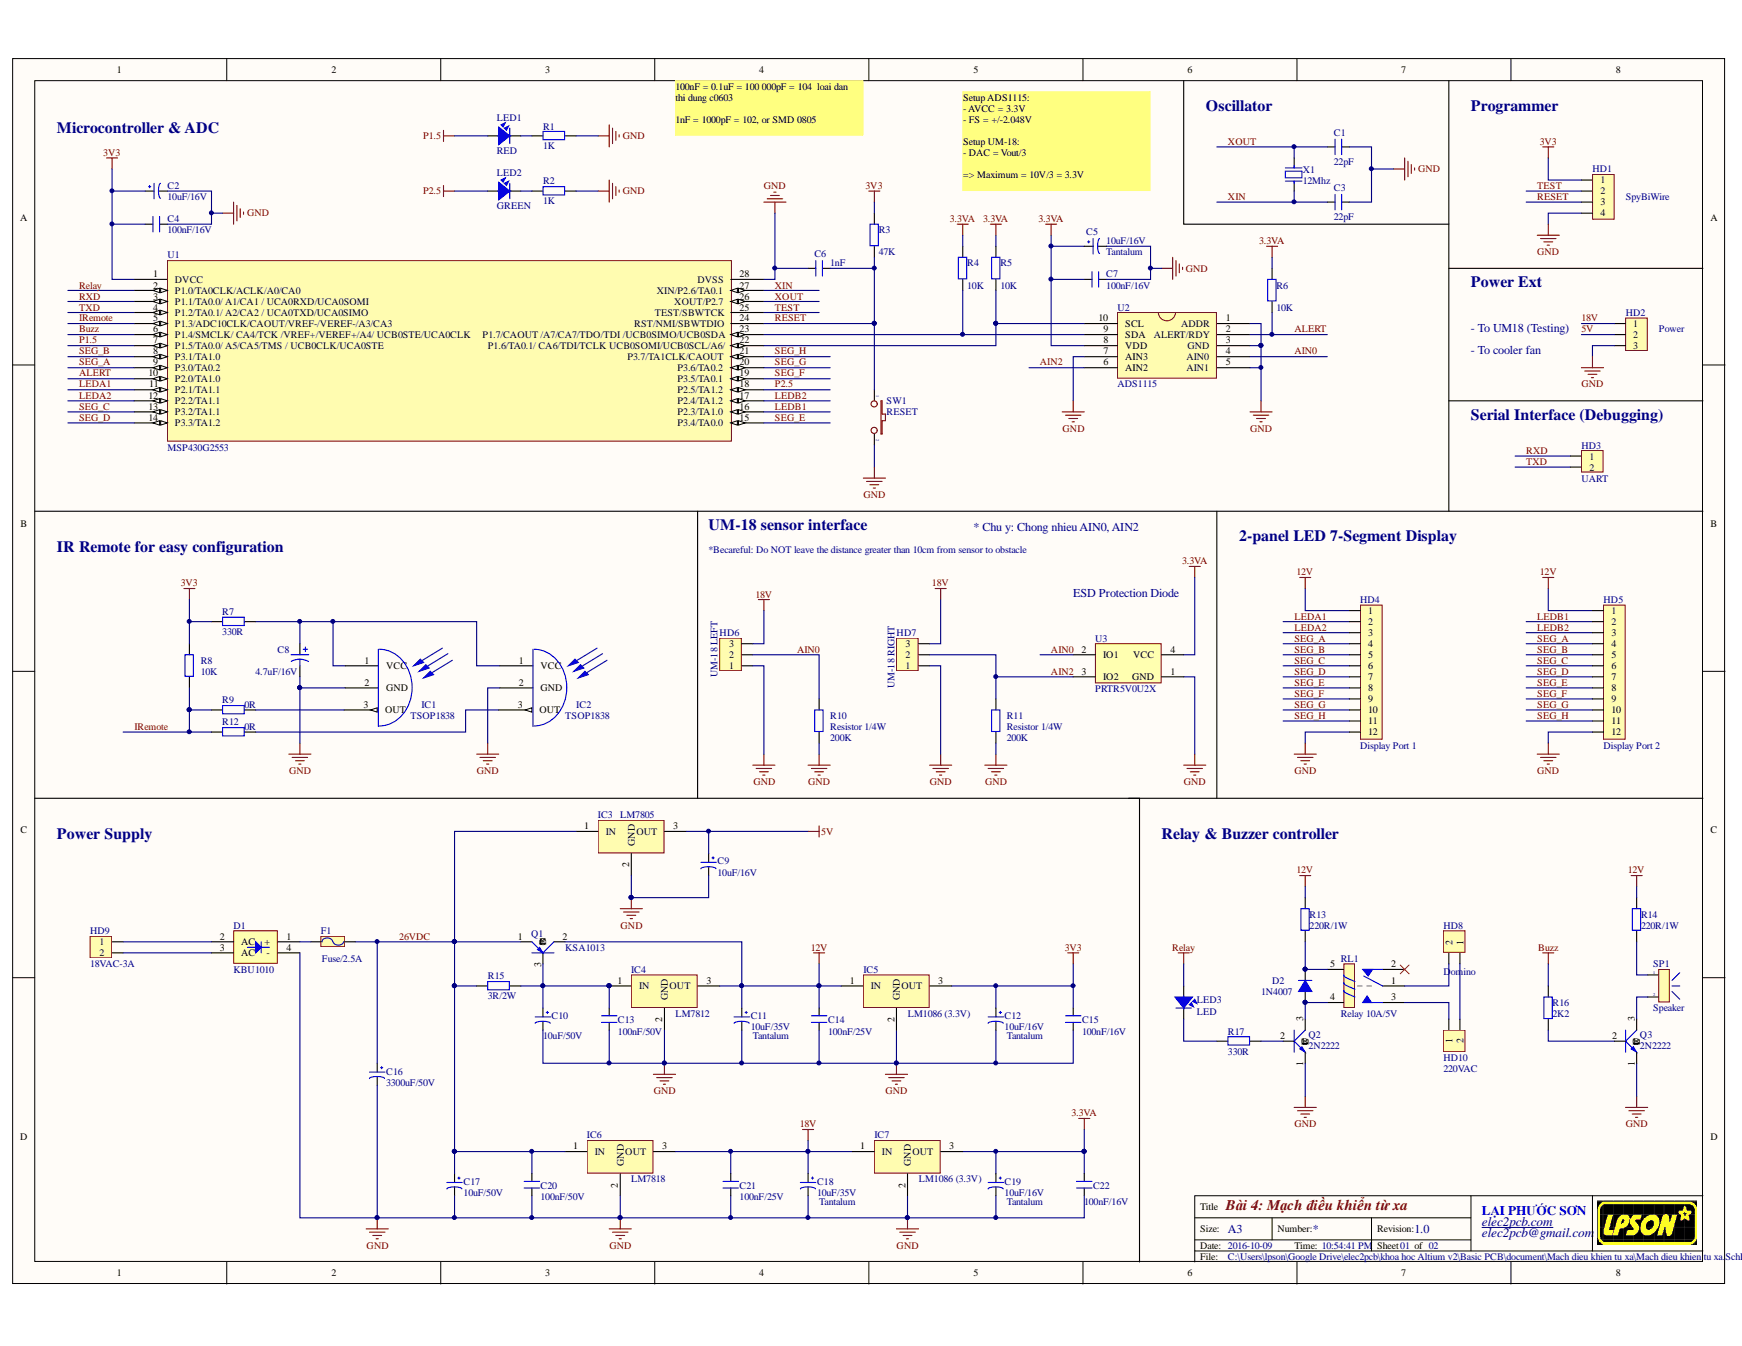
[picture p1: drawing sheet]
# Altium project Mach dieu khien tu xa.PrjPcb
1 sheet, 72 parts. Net scope: global (net labels, ports and power ports of the same name join across sheets).
Board file: Mach dieu khien tu xa.PcbDoc

## Sheet Mach dieu khien tu xa.SchDoc: Bài 4: Mạch điều khiển từ xa
size A3; Revision: 1.0; SheetNumber: 01; SheetTotal: 02

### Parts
C1  22pF  [C0603]
C2  10uF/16V  [C0805]
C3  22pF  [C0603]
C4  100nF/16V  [Tu gom 104]
C5  10uF/16V  Type: Tantalum  [CAP_TANTA_10UF_16V]
C6  1nF  [C0805]
C7  100nF/16V  [Tu gom 104]
C8  value 4.7uF/16V  [C0805]  (hidden comment: Cap Pol1)
C9  10uF/16V  [CAP_10UF_16V]
C10  10uF/50V  [C_FC_10UF_50V]
C11  10uF/35V  Type: Tantalum  [CAP_TANTA_10UF_35V]
C12  10uF/16V  Type: Tantalum  [CAP_TANTA_10UF_16V]
C13  100nF/50V  [Tu gom 104]
C14  100nF/25V  [Tu gom 104]
C15  100nF/16V  [Tu gom 104]
C16  3300uF/50V  [CAP_3300UF_50V]
C17  10uF/50V  [C_FC_10UF_50V]
C18  10uF/35V  Type: Tantalum  [CAP_TANTA_10UF_35V]
C19  10uF/16V  Type: Tantalum  [CAP_TANTA_10UF_16V]
C20  100nF/50V  [Tu gom 104]
C21  100nF/25V  [Tu gom 104]
C22  100nF/16V  [Tu gom 104]
D1  KBU1010  [KBU1010G]
D2  1N4007  [1N4007]
F1  Fuse/2.5A  [FUSE2_5A]
HD1  SpyBiWire  [Header_4]
HD2  Power  [CON3]
HD3  UART  [Header_2]
HD4  Display Port 1  [CON12]
HD5  Display Port 2  [CON12]
HD6  UM-18 LEFT  [CON3]
HD7  UM-18 RIGHT  [CON3]
HD8  Domino  [DOMINO2_GREEN]
HD9  18VAC-3A  [DOMINO2_GREEN]
HD10  220VAC  [DOMINO2_GREEN]
IC1  TSOP1838  [TSOP1838]
IC2  TSOP1838  [TSOP1838]
IC3  LM7805  [LM7805]
IC4  LM7812  [LM7805]
IC5  LM1086 (3.3V)  [LM1086]
IC6  LM7818  [LM7805]
IC7  LM1086 (3.3V)  [LM1086]
LED1  RED  [LED3R]
LED2  GREEN  [LED3R]
LED3  LED  [LED3R]
Q1  KSA1013  [KSA1013]
Q2  2N2222  [2N2222]
Q3  2N2222  [2N2222]
R1  value 1K  [RESC2012(0805)]  (hidden comment: Res2)
R2  value 1K  [RESC2012(0805)]  (hidden comment: Res2)
R3  value 47K  [RESC2012(0805)]  (hidden comment: Res2)
R4  value 10K  [RESC2012(0805)]  (hidden comment: Res2)
R5  value 10K  [RESC2012(0805)]  (hidden comment: Res2)
R6  value 10K  [RESC2012(0805)]  (hidden comment: Res2)
R7  value 330R  [RESC2012(0805)]  (hidden comment: Res2)
R8  value 10K  [RESC2012(0805)]  (hidden comment: Res2)
R9  value 0R  [RESC2012(0805)]  (hidden comment: Res2)
R10  Resistor 1/4W  value 200K  [RESC2012(0805)]
R11  Resistor 1/4W  value 200K  [RESC2012(0805)]
R12  value 0R  [RESC2012(0805)]  (hidden comment: Res2)
R13  value 220R/1W  [CFR1WS]  (hidden comment: Res2)
R14  value 220R/1W  [CFR1WS]  (hidden comment: Res2)
R15  value 3R/2W  [R2WD]  (hidden comment: Res2)
R16  value 2K2  [RES 1/4W CFR25]  (hidden comment: Res2)
R17  value 330R  [RES 1/4W CFR25]  (hidden comment: Res2)
RL1  Relay 10A/5V  [RL_10A_5V]
SP1  Speaker  [SPEAKER]
SW1  RESET  [BUTTON 2PIN TRON]
U1  MSP430G2553  [MSP430G2253IPW28R]
U2  ADS1115  [ADS1115]
U3  PRTR5V0U2X  [PRTR5V0U2X]
X1  12Mhz  [CRYSTAL]

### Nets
3.3VA: C5.1 C7.2 C19.1 C22.2 IC7.3(OUT) R4.2 R5.2 R6.2 U2.8(VDD) U3.4(VCC)
3V3: C2.1 C4.2 C12.1 C15.2 HD1.1 IC5.3(OUT) R3.2 R7.2 R8.2 U1.1(DVCC)
5V: C9.1 HD2.2 IC3.3(OUT)
12V: C11.1 C14.2 HD4.1 HD5.1 IC4.3(OUT) IC5.1(IN) Q1.2(C) R13.1 R14.1
18V: C18.1 C21.2 HD2.1 HD6.3 HD7.3 IC6.3(OUT) IC7.1(IN)
Buzz: R16.1 U1.6(P1.4/SMCLK/_CA4/TCK_/VREF+/VEREF+/A4/_UCB0STE/UCA0CLK)
GND: C1.1 C2.2 C3.1 C4.1 C5.2 C6.1 C7.1 C8.2 C9.2 C10.2 C11.2 C12.2 C13.1 C14.1 C15.1 C16.2 C17.2 C18.2 C19.2 C20.1 C21.1 C22.1 D1.4(-) HD1.4 HD2.3 HD4.12 HD5.12 HD6.1 HD7.1 IC1.2(GND) IC2.2(GND) IC3.2(GND) IC4.2(GND) IC5.2(GND) IC6.2(GND) IC7.2(GND) Q2.1(E) Q3.1(E) R1.1 R2.1 R10.2 R11.2 SW1.2 U1.28(DVSS) U2.1(ADDR) U2.3(GND) U2.5(AIN1) U2.7(AIN3) U3.1(GND)
P1.5: LED1.1 U1.7(P1.5/TA0.0/_A5/CA5/TMS_/_UCB0CLK/UCA0STE)
P2.5: LED2.1 U1.18(P2.5/TA1.2)
Relay: LED3.1 U1.2(P1.0/TA0CLK/ACLK/A0/CA0)
AIN0: HD6.2 R10.1 U2.4(AIN0) U3.2(IO1)
AIN2: HD7.2 R11.1 U2.6(AIN2) U3.3(IO2)
ALERT: R6.1 U1.10(P2.0/TA1.0) U2.2(ALERT/RDY)
IRemote: R8.1 R9.2 R12.2 U1.5(P1.3/ADC10CLK/CAOUT/VREF-/VEREF-/A3/CA3)
LEDA1: HD4.2 U1.11(P2.1/TA1.1)
LEDA2: HD4.3 U1.12(P2.2/TA1.1)
LEDB1: HD5.2 U1.16(P2.3/TA1.0)
LEDB2: HD5.3 U1.17(P2.4/TA1.2)
RESET: C6.2 HD1.3 R3.1 SW1.1 U1.24(RST/NMI/SBWTDIO)
RXD: HD3.1 U1.3(P1.1/TA0.0/_A1/CA1_/_UCA0RXD/UCA0SOMI)
SEG_A: HD4.4 HD5.4 U1.9(P3.0/TA0.2)
SEG_B: HD4.5 HD5.5 U1.8(P3.1/TA1.0)
SEG_C: HD4.6 HD5.6 U1.13(P3.2/TA1.1)
SEG_D: HD4.7 HD5.7 U1.14(P3.3/TA1.2)
SEG_E: HD4.8 HD5.8 U1.15(P3.4/TA0.0)
SEG_F: HD4.9 HD5.9 U1.19(P3.5/TA0.1)
SEG_G: HD4.10 HD5.10 U1.20(P3.6/TA0.2)
SEG_H: HD4.11 HD5.11 U1.21(P3.7/TA1CLK/CAOUT)
TEST: HD1.2 U1.25(TEST/SBWTCK)
TXD: HD3.2 U1.4(P1.2/TA0.1/_A2/CA2_/_UCA0TXD/UCA0SIMO)
XIN: C3.2 U1.27(XIN/P2.6/TA0.1) X1.2
XOUT: C1.2 U1.26(XOUT/P2.7) X1.1
NetC8_1: C8.1 IC1.1(VCC) IC2.1(VCC) R7.1
NetC10_1: C10.1 C13.2 IC4.1(IN) Q1.3(B) R15.1
NetC16_1: C16.1 C17.1 C20.2 F1.2 IC3.1(IN) IC6.1(IN) Q1.1(E) R15.2
NetD1_1: D1.1(+) F1.1
NetD1_2: D1.2(AC) HD9.1
NetD1_3: D1.3(AC) HD9.2
NetD2_1: D2.1(A) Q2.3(C) RL1.4
NetD2_2: D2.2(K) R13.2 RL1.5
NetHD8_1: HD8.1 HD10.2
NetHD8_2: HD8.2 RL1.1
NetHD10_1: HD10.1 RL1.3
NetIC1_3: IC1.3(OUT) R9.1
NetIC2_3: IC2.3(OUT) R12.1
NetLED1_2: LED1.2 R1.2
NetLED2_2: LED2.2 R2.2
NetLED3_2: LED3.2 R17.2
NetQ2_2: Q2.2(B) R17.1
NetQ3_2: Q3.2(B) R16.2
NetQ3_3: Q3.3(C) SP1.2
NetR4_1: R4.1 U1.23(P1.7/CAOUT_/A7/CA7/TDO/TDI_/UCB0SIMO/UCB0SDA) U2.9(SDA)
NetR5_1: R5.1 U1.22(P1.6/TA0.1/_CA6/TDI/TCLK_UCB0SOMI/UCB0SCL/A6/) U2.10(SCL)
NetR14_2: R14.2 SP1.1

Not connected (* = marked no-connect by the designer): RL1 2*

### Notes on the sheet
- Microcontroller & ADC
- 100nF = 0.1uF = 100 000pF = 104  loai dan thi dung c0603
  1nF = 1000pF = 102, or SMD 0805
- Oscillator
- Programmer
- Setup ADS1115:
  - AVCC = 3.3V
  - FS = +/-2.048V
  Setup UM-18:
  - DAC = Vout/3
  => Maximum = 10V/3 = 3.3V
- Power Ext
- (near HD2) - To UM18 (Testing)
- - To cooler fan
- (near HD3) Serial Interface (Debugging)
- UM-18 sensor interface
- * Chu y: Chong nhieu AIN0, AIN2
- IR Remote for easy configuration
- *Becareful: Do NOT leave the distance greater than 10cm from sensor to obstacle
- 2-panel LED 7-Segment Display
- ESD Protection Diode
- Power Supply
- Relay & Buzzer controller
